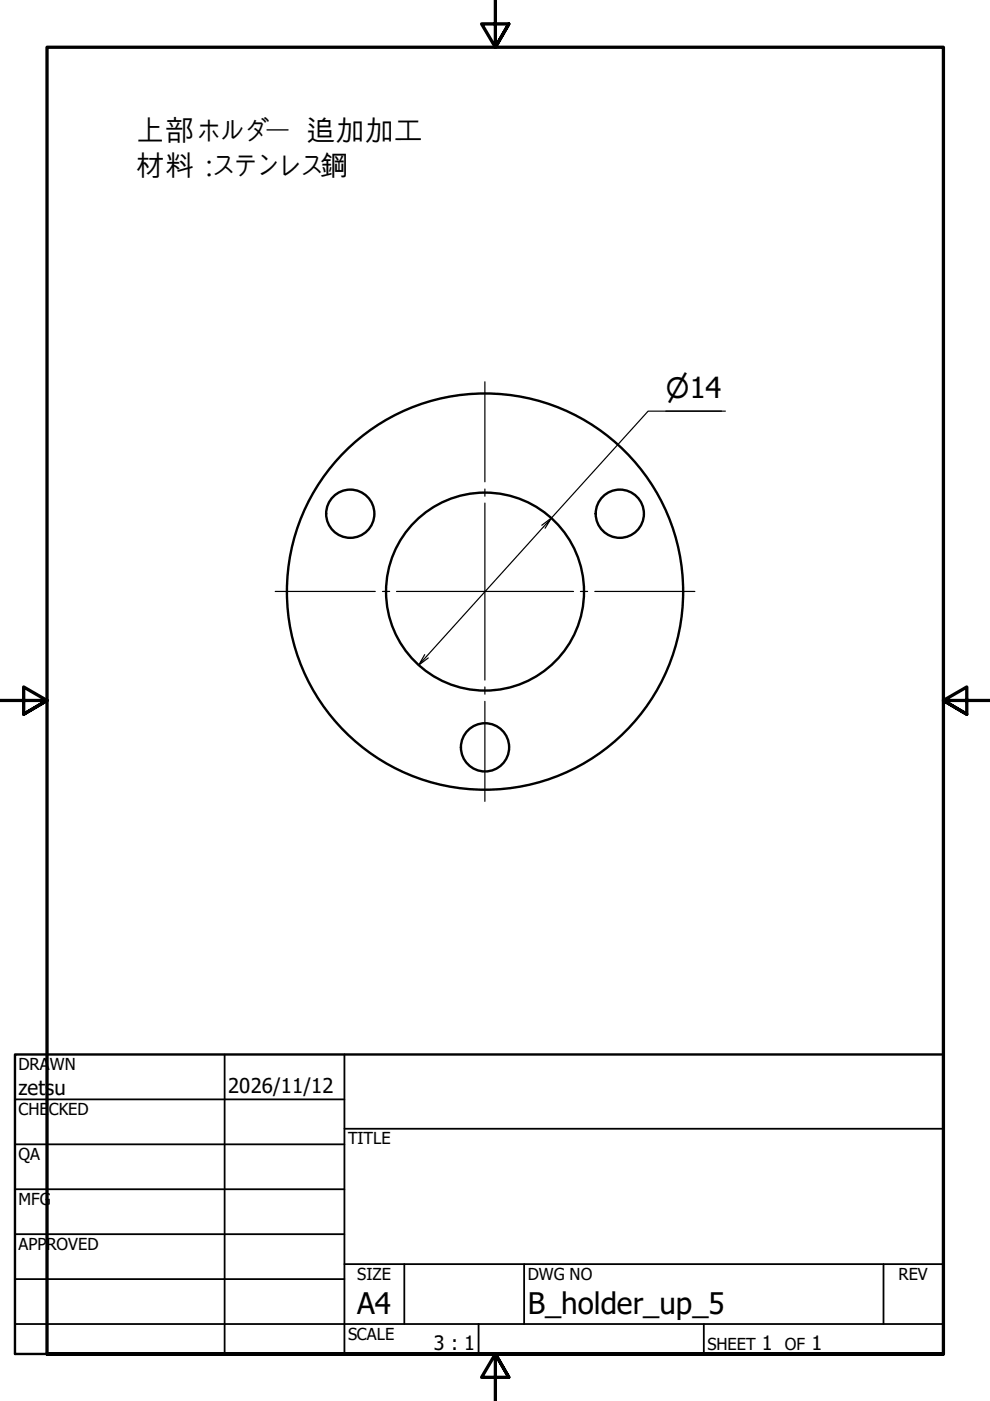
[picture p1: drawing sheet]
<svg xmlns="http://www.w3.org/2000/svg" width="210mm" height="297mm" viewBox="0 0 210 297" stroke-linecap="round" stroke-linejoin="round" font-family="sans-serif">
<!-- layer: Visible (ANSI) -->
<g fill="none" stroke="#000" stroke-width=".51">
<circle cx="74.3" cy="108.9" r="5.1"/>
<circle cx="131.4" cy="108.9" r="5.1"/>
<circle cx="102.8" cy="125.4" r="42"/>
<circle cx="102.8" cy="125.4" r="21"/>
<circle cx="102.8" cy="158.5" r="5.1"/>
</g>
<!-- layer: Border (ANSI) -->
<path d="M105 0v10l-2.9-4.9h5.8l-2.9 4.9 2.9-4.9M0 148.5h10l-5-2.8v5.7l5-2.9-5 2.9M210 148.5h-10l5-2.8v5.7l-5-2.9 5 2.9M10 287.1v-277.1h190v277.1h-190h190M107.9 292l-2.9-4.9 2.9 4.9h-5.8l2.9-4.9v9.9" fill="none" stroke="#000" stroke-width=".7"/>
<!-- layer: Title (ANSI) -->
<g fill="none" stroke="#000" stroke-width=".38">
<path d="M3.2 233.1h69.8M47.6 223.6v63.5M73 239.3h127M73 223.6v63.5M3.2 242.6h69.8M3.2 252.1h69.8M3.2 261.7h69.8M3.2 271.2h69.8M73 268h127M85.7 268v12.7M111.1 268v12.7M187.3 268v12.7"/>
<path d="M3.2 280.7h196.8M101.5 280.7v6.4M149.2 280.7v6.4"/>
</g>
<path d="M3.2 223.6h196.8v63.5h-196.8z" fill="none" stroke="#000" stroke-width=".51"/>
<!-- layer: Dimension (ISO) -->
<path d="M141.2 87.2h11.8M153.8 87.2h-16.4l-20.5 22.6-2 1.6M115.6 112l1.3-2.2-28.1 31.2 1.2-2.2M90.8 139.5l-2 1.5" fill="none" stroke="#000" stroke-width=".25"/>
<!-- layer: Center Mark (ISO) -->
<path d="M102.8 80.9v21.3M102.8 103.7v1.5M102.8 106.7v37.5M58.4 125.4h21.2M81.1 125.4h1.5M84.1 125.4h37.5M123.1 125.4h1.5M126.1 125.4h21.2M102.8 145.7v1.5M102.8 148.7v21.2" fill="none" stroke="#000" stroke-width=".25"/>
<g font-size="6.3">
<text x="75.8" y="278.6">A4</text>
<text x="111.9" y="278.7">B_holder_up_5</text>
</g>
<g font-size="6.2">
<text x="28.8" y="30">上部ホルダー 追加加工</text>
<text x="28.8" y="37.4">材料：</text>
<text x="44.3" y="37.4">ステンレス鋼</text>
</g>
<text font-size="5.8" x="141.2" y="84.4">⌀14</text>
<g font-size="4.3">
<text x="3.9" y="232.2">zetsu</text>
<text x="48.4" y="231.6">2026/11/12</text>
</g>
<g font-size="4.2">
<text x="92" y="286.2">3 : 1</text>
<text x="161.5" y="286.2">1</text>
<text x="172" y="286.2">1</text>
</g>
<g font-size="3.5">
<text x="3.9" y="226.9">DRA</text>
<text x="10.5" y="226.9">WN</text>
<text x="3.9" y="236.4">CHE</text>
<text x="10.4" y="236.4">CKED</text>
<text x="3.9" y="245.9">QA</text>
<text x="73.8" y="242.6">TITLE</text>
<text x="3.9" y="255.4">MFG</text>
<text x="3.9" y="265">APPROVED</text>
<text x="75.8" y="271.3">SIZE</text>
<text x="111.9" y="271.3">DWG NO</text>
<text x="190.5" y="271.3">REV</text>
<text x="73.8" y="284">SCALE</text>
<text x="150" y="286.2">SHEET</text>
<text x="166.4" y="286.2">OF</text>
</g>
</svg>
